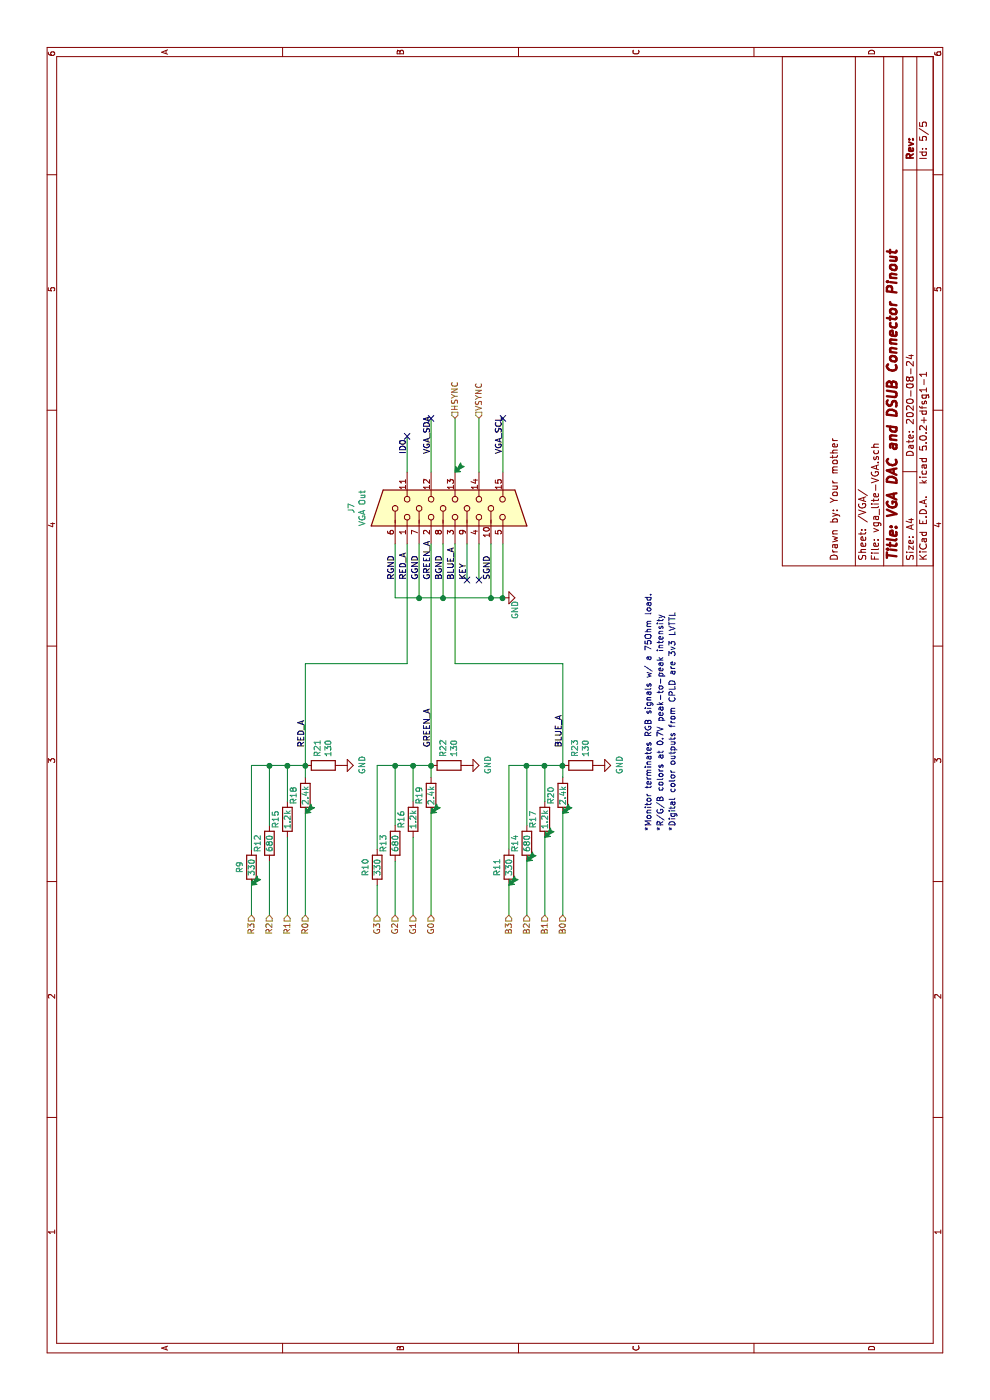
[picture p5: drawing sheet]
EESchema Schematic File Version 4
LIBS:vga_lite-cache
EELAYER 26 0
EELAYER END
$Descr A4 11693 8268
encoding utf-8
Sheet 5 5
Title "VGA DAC and DSUB Connector Pinout"
Date "2020-08-24"
Rev ""
Comp ""
Comment1 "Drawn by: Your mother"
Comment2 ""
Comment3 ""
Comment4 ""
$EndDescr
$Comp
L Connector:DB15_Female_HighDensity J7
U 1 1
P 7450 3800
F 0 "J7" H 7450 4667 50  0000 C CNN
F 1 "VGA Out" H 7450 4576 50  0000 C CNN
F 2 "Connector_Dsub:DSUB-15-HD_Female_Horizontal_P2.29x1.98mm_EdgePinOffset8.35mm_Housed_MountingHolesOffset10.89mm" H 6500 4200 50  0001 C CNN
F 3 " ~" H 6500 4200 50  0001 C CNN
	1    7450 3800
	1    0    0    -1  
$EndComp
Wire Wire Line
	6850 4000 7150 4000
Wire Wire Line
	6850 3900 7150 3900
Wire Wire Line
	7750 3400 8050 3400
Text Label 6850 3400 0    50   ~ 0
RED_A
Text Label 6850 3600 0    50   ~ 0
GREEN_A
Text Label 6850 3800 0    50   ~ 0
BLUE_A
NoConn ~ 6850 4000
Text Label 6850 3300 0    50   ~ 0
RGND
Text Label 6850 3500 0    50   ~ 0
GGND
Text Label 6850 3700 0    50   ~ 0
BGND
NoConn ~ 6850 3900
Text Label 6850 3900 0    50   ~ 0
KEY
Text Label 6850 4100 0    50   ~ 0
SGND
NoConn ~ 8050 3400
Text Label 7900 3400 0    50   ~ 0
ID0
Text Label 7900 3600 0    50   ~ 0
VGA_SDA
Text Label 7900 4200 0    50   ~ 0
VGA_SCL
Wire Wire Line
	7750 3600 8200 3600
Wire Wire Line
	7750 3800 8200 3800
Wire Wire Line
	7750 4000 8200 4000
Wire Wire Line
	7750 4200 8200 4200
Wire Wire Line
	6700 3500 7150 3500
Wire Wire Line
	6700 3300 7150 3300
$Comp
L power:GND #PWR0109
U 1 1
P 6700 4200
F 0 "#PWR0109" H 6700 3950 50  0001 C CNN
F 1 "GND" H 6600 4100 50  0000 C CNN
F 2 "" H 6700 4200 50  0001 C CNN
F 3 "" H 6700 4200 50  0001 C CNN
	1    6700 4200
	1    0    0    -1  
$EndComp
Wire Wire Line
	6700 3700 7150 3700
Wire Wire Line
	6700 3300 6700 3500
Connection ~ 6700 3500
Wire Wire Line
	6700 3500 6700 3700
NoConn ~ 8200 3600
NoConn ~ 8200 4200
Text Notes 4750 5450 0    50   ~ 0
*Monitor terminates RGB signals w/ a 75Ohm load.
Text Label 5450 2550 0    50   ~ 0
RED_A
Text Notes 4750 5650 0    50   ~ 0
*Digital color outputs from CPLD are 3v3 LVTTL
Text Notes 4750 5550 0    50   ~ 0
*R/G/B colors at 0.7V peak-to-peak intensity
$Comp
L Device:R R9
U 1 1
P 4450 2100
F 0 "R9" V 4350 2100 50  0000 C CNN
F 1 "330" V 4450 2100 50  0000 C CNN
F 2 "Resistor_SMD:R_0402_1005Metric" V 4380 2100 50  0001 C CNN
F 3 "~" H 4450 2100 50  0001 C CNN
	1    4450 2100
	0    1    1    0   
$EndComp
$Comp
L Device:R R12
U 1 1
P 4650 2250
F 0 "R12" V 4550 2250 50  0000 C CNN
F 1 "680" V 4650 2250 50  0000 C CNN
F 2 "Resistor_SMD:R_0402_1005Metric" V 4580 2250 50  0001 C CNN
F 3 "~" H 4650 2250 50  0001 C CNN
	1    4650 2250
	0    1    1    0   
$EndComp
$Comp
L Device:R R15
U 1 1
P 4850 2400
F 0 "R15" V 4750 2400 50  0000 C CNN
F 1 "1.2k" V 4850 2400 50  0000 C CNN
F 2 "Resistor_SMD:R_0402_1005Metric" V 4780 2400 50  0001 C CNN
F 3 "~" H 4850 2400 50  0001 C CNN
	1    4850 2400
	0    1    1    0   
$EndComp
$Comp
L Device:R R18
U 1 1
P 5050 2550
F 0 "R18" V 4950 2550 50  0000 C CNN
F 1 "2.4k" V 5050 2550 50  0000 C CNN
F 2 "Resistor_SMD:R_0402_1005Metric" V 4980 2550 50  0001 C CNN
F 3 "~" H 5050 2550 50  0001 C CNN
	1    5050 2550
	0    1    1    0   
$EndComp
Wire Wire Line
	4050 2100 4300 2100
$Comp
L power:GND #PWR0110
U 1 1
P 5300 2850
F 0 "#PWR0110" H 5300 2600 50  0001 C CNN
F 1 "GND" H 5305 2677 50  0000 C CNN
F 2 "" H 5300 2850 50  0001 C CNN
F 3 "" H 5300 2850 50  0001 C CNN
	1    5300 2850
	1    0    0    -1  
$EndComp
$Comp
L Device:R R21
U 1 1
P 5300 2700
F 0 "R21" H 5230 2654 50  0000 R CNN
F 1 "130" H 5230 2745 50  0000 R CNN
F 2 "Resistor_SMD:R_0402_1005Metric" V 5230 2700 50  0001 C CNN
F 3 "~" H 5300 2700 50  0001 C CNN
	1    5300 2700
	-1   0    0    1   
$EndComp
Wire Wire Line
	4050 2250 4500 2250
Wire Wire Line
	4050 2400 4700 2400
Wire Wire Line
	4050 2550 4900 2550
Wire Wire Line
	5200 2550 5300 2550
Wire Wire Line
	5300 2100 5300 2250
Wire Wire Line
	4600 2100 5300 2100
Connection ~ 5300 2550
Wire Wire Line
	4800 2250 5300 2250
Connection ~ 5300 2250
Wire Wire Line
	5300 2250 5300 2400
Wire Wire Line
	5000 2400 5300 2400
Connection ~ 5300 2400
Wire Wire Line
	5300 2400 5300 2550
Text Label 5450 3600 0    50   ~ 0
GREEN_A
$Comp
L Device:R R10
U 1 1
P 4450 3150
F 0 "R10" V 4350 3150 50  0000 C CNN
F 1 "330" V 4450 3150 50  0000 C CNN
F 2 "Resistor_SMD:R_0402_1005Metric" V 4380 3150 50  0001 C CNN
F 3 "~" H 4450 3150 50  0001 C CNN
	1    4450 3150
	0    1    1    0   
$EndComp
$Comp
L Device:R R13
U 1 1
P 4650 3300
F 0 "R13" V 4550 3300 50  0000 C CNN
F 1 "680" V 4650 3300 50  0000 C CNN
F 2 "Resistor_SMD:R_0402_1005Metric" V 4580 3300 50  0001 C CNN
F 3 "~" H 4650 3300 50  0001 C CNN
	1    4650 3300
	0    1    1    0   
$EndComp
$Comp
L Device:R R16
U 1 1
P 4850 3450
F 0 "R16" V 4750 3450 50  0000 C CNN
F 1 "1.2k" V 4850 3450 50  0000 C CNN
F 2 "Resistor_SMD:R_0402_1005Metric" V 4780 3450 50  0001 C CNN
F 3 "~" H 4850 3450 50  0001 C CNN
	1    4850 3450
	0    1    1    0   
$EndComp
$Comp
L Device:R R19
U 1 1
P 5050 3600
F 0 "R19" V 4950 3600 50  0000 C CNN
F 1 "2.4k" V 5050 3600 50  0000 C CNN
F 2 "Resistor_SMD:R_0402_1005Metric" V 4980 3600 50  0001 C CNN
F 3 "~" H 5050 3600 50  0001 C CNN
	1    5050 3600
	0    1    1    0   
$EndComp
Wire Wire Line
	4050 3150 4300 3150
$Comp
L power:GND #PWR0111
U 1 1
P 5300 3900
F 0 "#PWR0111" H 5300 3650 50  0001 C CNN
F 1 "GND" H 5305 3727 50  0000 C CNN
F 2 "" H 5300 3900 50  0001 C CNN
F 3 "" H 5300 3900 50  0001 C CNN
	1    5300 3900
	1    0    0    -1  
$EndComp
$Comp
L Device:R R22
U 1 1
P 5300 3750
F 0 "R22" H 5230 3704 50  0000 R CNN
F 1 "130" H 5230 3795 50  0000 R CNN
F 2 "Resistor_SMD:R_0402_1005Metric" V 5230 3750 50  0001 C CNN
F 3 "~" H 5300 3750 50  0001 C CNN
	1    5300 3750
	-1   0    0    1   
$EndComp
Wire Wire Line
	4050 3300 4500 3300
Wire Wire Line
	4050 3450 4700 3450
Wire Wire Line
	4050 3600 4900 3600
Wire Wire Line
	5200 3600 5300 3600
Wire Wire Line
	5300 3150 5300 3300
Wire Wire Line
	4600 3150 5300 3150
Connection ~ 5300 3600
Wire Wire Line
	4800 3300 5300 3300
Connection ~ 5300 3300
Wire Wire Line
	5300 3300 5300 3450
Wire Wire Line
	5000 3450 5300 3450
Connection ~ 5300 3450
Wire Wire Line
	5300 3450 5300 3600
Text Label 5450 4700 0    50   ~ 0
BLUE_A
$Comp
L Device:R R11
U 1 1
P 4450 4250
F 0 "R11" V 4350 4250 50  0000 C CNN
F 1 "330" V 4450 4250 50  0000 C CNN
F 2 "Resistor_SMD:R_0402_1005Metric" V 4380 4250 50  0001 C CNN
F 3 "~" H 4450 4250 50  0001 C CNN
	1    4450 4250
	0    1    1    0   
$EndComp
$Comp
L Device:R R14
U 1 1
P 4650 4400
F 0 "R14" V 4550 4400 50  0000 C CNN
F 1 "680" V 4650 4400 50  0000 C CNN
F 2 "Resistor_SMD:R_0402_1005Metric" V 4580 4400 50  0001 C CNN
F 3 "~" H 4650 4400 50  0001 C CNN
	1    4650 4400
	0    1    1    0   
$EndComp
$Comp
L Device:R R17
U 1 1
P 4850 4550
F 0 "R17" V 4750 4550 50  0000 C CNN
F 1 "1.2k" V 4850 4550 50  0000 C CNN
F 2 "Resistor_SMD:R_0402_1005Metric" V 4780 4550 50  0001 C CNN
F 3 "~" H 4850 4550 50  0001 C CNN
	1    4850 4550
	0    1    1    0   
$EndComp
$Comp
L Device:R R20
U 1 1
P 5050 4700
F 0 "R20" V 4950 4700 50  0000 C CNN
F 1 "2.4k" V 5050 4700 50  0000 C CNN
F 2 "Resistor_SMD:R_0402_1005Metric" V 4980 4700 50  0001 C CNN
F 3 "~" H 5050 4700 50  0001 C CNN
	1    5050 4700
	0    1    1    0   
$EndComp
Wire Wire Line
	4050 4250 4300 4250
$Comp
L power:GND #PWR0112
U 1 1
P 5300 5000
F 0 "#PWR0112" H 5300 4750 50  0001 C CNN
F 1 "GND" H 5305 4827 50  0000 C CNN
F 2 "" H 5300 5000 50  0001 C CNN
F 3 "" H 5300 5000 50  0001 C CNN
	1    5300 5000
	1    0    0    -1  
$EndComp
$Comp
L Device:R R23
U 1 1
P 5300 4850
F 0 "R23" H 5230 4804 50  0000 R CNN
F 1 "130" H 5230 4895 50  0000 R CNN
F 2 "Resistor_SMD:R_0402_1005Metric" V 5230 4850 50  0001 C CNN
F 3 "~" H 5300 4850 50  0001 C CNN
	1    5300 4850
	-1   0    0    1   
$EndComp
Wire Wire Line
	4050 4400 4500 4400
Wire Wire Line
	4050 4550 4700 4550
Wire Wire Line
	4050 4700 4900 4700
Wire Wire Line
	5200 4700 5300 4700
Wire Wire Line
	5300 4250 5300 4400
Wire Wire Line
	4600 4250 5300 4250
Connection ~ 5300 4700
Wire Wire Line
	4800 4400 5300 4400
Connection ~ 5300 4400
Wire Wire Line
	5300 4400 5300 4550
Wire Wire Line
	5000 4550 5300 4550
Connection ~ 5300 4550
Wire Wire Line
	5300 4550 5300 4700
Text HLabel 4050 4700 0    50   Input ~ 0
B0
Text HLabel 4050 4550 0    50   Input ~ 0
B1
Text HLabel 4050 4400 0    50   Input ~ 0
B2
Text HLabel 4050 4250 0    50   Input ~ 0
B3
Text HLabel 4050 3600 0    50   Input ~ 0
G0
Text HLabel 4050 3450 0    50   Input ~ 0
G1
Text HLabel 4050 3300 0    50   Input ~ 0
G2
Text HLabel 4050 3150 0    50   Input ~ 0
G3
Text HLabel 4050 2550 0    50   Input ~ 0
R0
Text HLabel 4050 2400 0    50   Input ~ 0
R1
Text HLabel 4050 2250 0    50   Input ~ 0
R2
Text HLabel 4050 2100 0    50   Input ~ 0
R3
Wire Wire Line
	5300 3600 7150 3600
Wire Wire Line
	6150 3400 6150 2550
Wire Wire Line
	6150 3400 7150 3400
Wire Wire Line
	5300 2550 6150 2550
Wire Wire Line
	6700 3700 6700 4100
Connection ~ 6700 3700
Connection ~ 6700 4200
Connection ~ 6700 4100
Wire Wire Line
	6700 4100 6700 4200
Wire Wire Line
	6700 4100 7150 4100
Wire Wire Line
	6700 4200 7150 4200
Wire Wire Line
	6150 4700 6150 3800
Wire Wire Line
	6150 3800 7150 3800
Wire Wire Line
	5300 4700 6150 4700
Text HLabel 8200 3800 2    50   Input ~ 0
HSYNC
Text HLabel 8200 4000 2    50   Input ~ 0
VSYNC
$EndSCHEMATC
